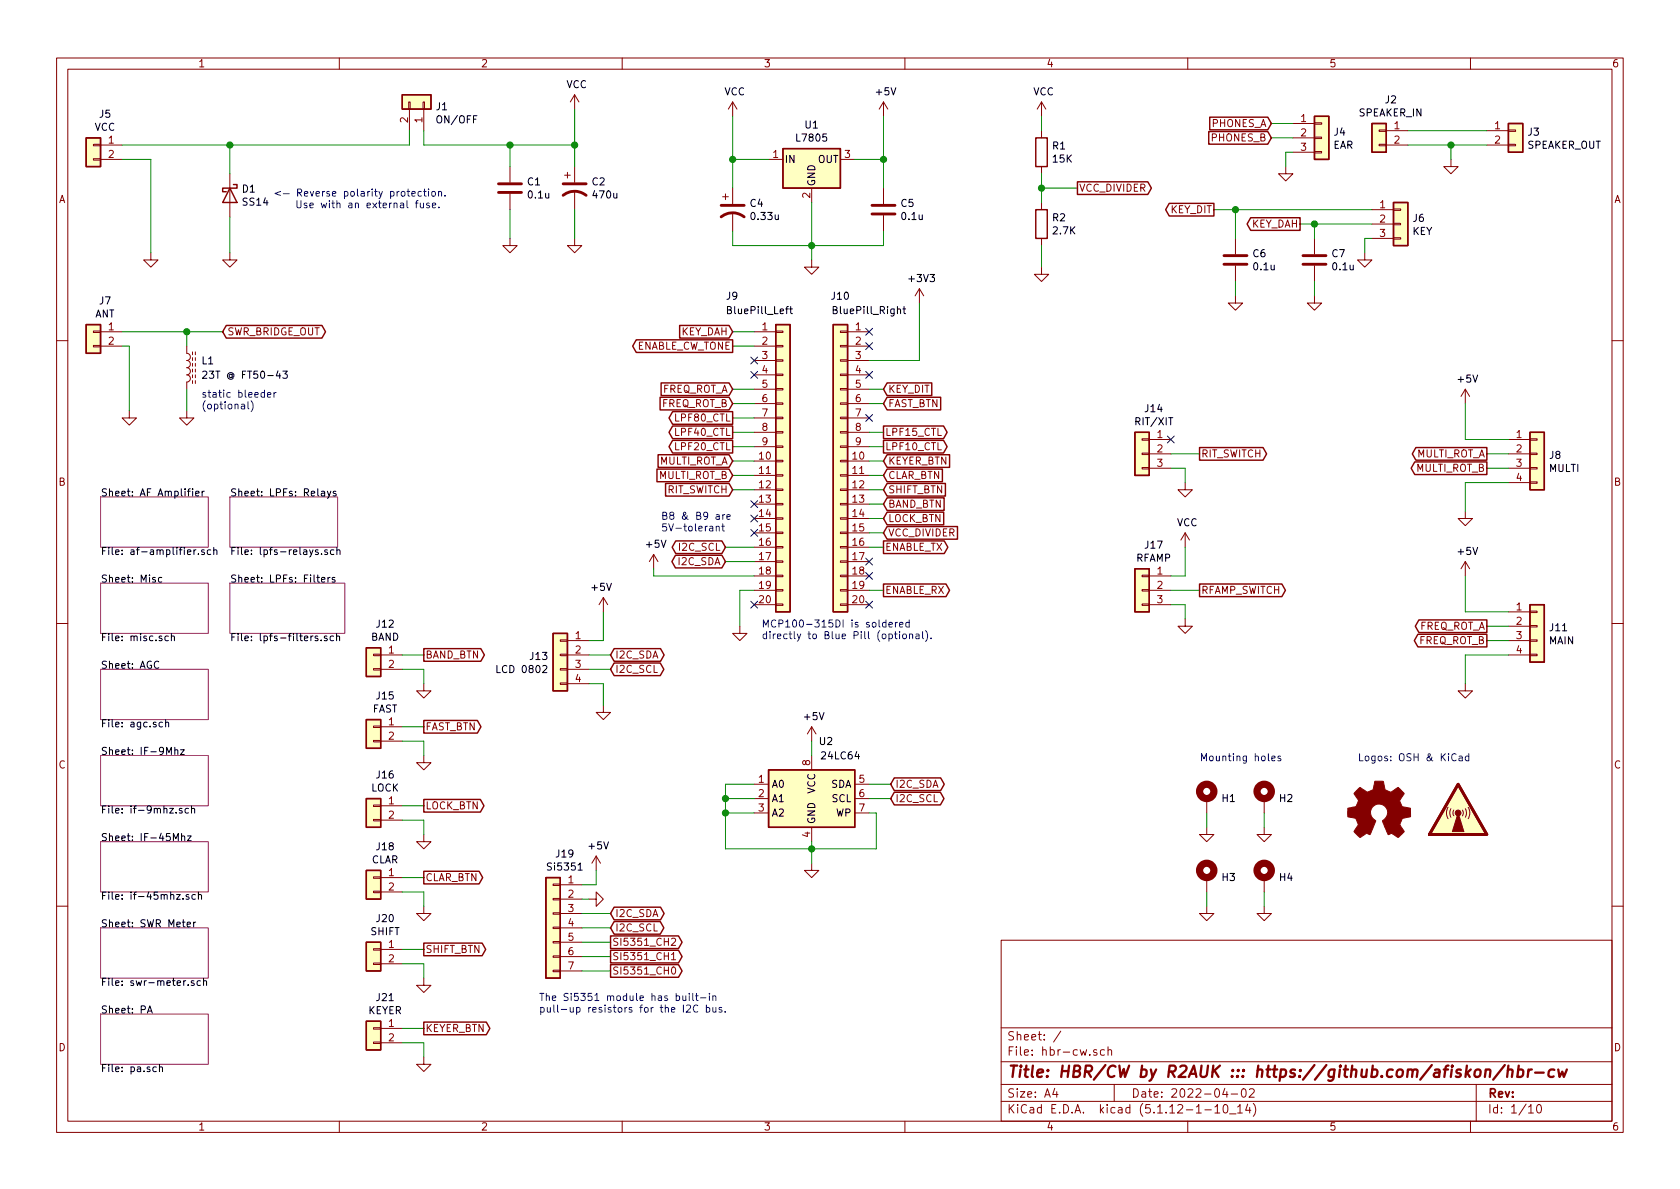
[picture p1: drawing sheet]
EESchema Schematic File Version 4
EELAYER 30 0
EELAYER END
$Descr A4 11693 8268
encoding utf-8
Sheet 1 10
Title "HBR/CW by R2AUK ::: https://github.com/afiskon/hbr-cw"
Date "2022-04-02"
Rev ""
Comp ""
Comment1 ""
Comment2 ""
Comment3 ""
Comment4 ""
$EndDescr
$Comp
L Memory_EEPROM:24LC64 U2
U 1 1
P 5650 5550
F 0 "U2" H 5750 5950 50  0000 C CNN
F 1 "24LC64" H 5850 5850 50  0000 C CNN
F 2 "Package_SO:SO-8_5.3x6.2mm_P1.27mm" H 5650 5550 50  0001 C CNN
F 3 "" H 5650 5550 50  0001 C CNN
	1    5650 5550
	1    0    0    -1  
$EndComp
$Comp
L Diode:1N5818 D1
U 1 1
P 1600 1350
F 0 "D1" V 1554 1430 50  0000 L CNN
F 1 "SS14" V 1645 1430 50  0000 L CNN
F 2 "Diode_SMD:D_SMA_Handsoldering" H 1600 1175 50  0001 C CNN
F 3 "" H 1600 1350 50  0001 C CNN
	1    1600 1350
	0    1    1    0   
$EndComp
$Comp
L power:GND #PWR08
U 1 1
P 4000 1650
F 0 "#PWR08" H 4000 1400 50  0001 C CNN
F 1 "GND" H 4005 1477 50  0001 C CNN
F 2 "" H 4000 1650 50  0001 C CNN
F 3 "" H 4000 1650 50  0001 C CNN
	1    4000 1650
	1    0    0    -1  
$EndComp
$Comp
L Device:CP1 C2
U 1 1
P 4000 1300
F 0 "C2" H 4115 1346 50  0000 L CNN
F 1 "470u" H 4115 1255 50  0000 L CNN
F 2 "Capacitor_SMD:CP_Elec_10x10.5" H 4000 1300 50  0001 C CNN
F 3 "~" H 4000 1300 50  0001 C CNN
	1    4000 1300
	1    0    0    -1  
$EndComp
$Comp
L Device:C C1
U 1 1
P 3550 1300
F 0 "C1" H 3665 1346 50  0000 L CNN
F 1 "0.1u" H 3665 1255 50  0000 L CNN
F 2 "Capacitor_SMD:C_0805_2012Metric_Pad1.15x1.40mm_HandSolder" H 3588 1150 50  0001 C CNN
F 3 "~" H 3550 1300 50  0001 C CNN
	1    3550 1300
	1    0    0    -1  
$EndComp
$Comp
L power:VCC #PWR02
U 1 1
P 5100 800
F 0 "#PWR02" H 5100 650 50  0001 C CNN
F 1 "VCC" H 5115 973 50  0000 C CNN
F 2 "" H 5100 800 50  0001 C CNN
F 3 "" H 5100 800 50  0001 C CNN
	1    5100 800 
	1    0    0    -1  
$EndComp
$Comp
L Device:CP1 C4
U 1 1
P 5100 1450
F 0 "C4" H 5215 1496 50  0000 L CNN
F 1 "0.33u" H 5215 1405 50  0000 L CNN
F 2 "Capacitor_THT:C_Radial_D5.0mm_H5.0mm_P2.00mm" H 5100 1450 50  0001 C CNN
F 3 "~" H 5100 1450 50  0001 C CNN
	1    5100 1450
	1    0    0    -1  
$EndComp
$Comp
L Device:C C5
U 1 1
P 6150 1450
F 0 "C5" H 6265 1496 50  0000 L CNN
F 1 "0.1u" H 6265 1405 50  0000 L CNN
F 2 "Capacitor_SMD:C_0805_2012Metric_Pad1.15x1.40mm_HandSolder" H 6188 1300 50  0001 C CNN
F 3 "~" H 6150 1450 50  0001 C CNN
	1    6150 1450
	1    0    0    -1  
$EndComp
$Comp
L power:GND #PWR013
U 1 1
P 5650 1800
F 0 "#PWR013" H 5650 1550 50  0001 C CNN
F 1 "GND" H 5655 1627 50  0001 C CNN
F 2 "" H 5650 1800 50  0001 C CNN
F 3 "" H 5650 1800 50  0001 C CNN
	1    5650 1800
	1    0    0    -1  
$EndComp
$Comp
L power:+5V #PWR03
U 1 1
P 6150 800
F 0 "#PWR03" H 6150 650 50  0001 C CNN
F 1 "+5V" H 6165 973 50  0000 C CNN
F 2 "" H 6150 800 50  0001 C CNN
F 3 "" H 6150 800 50  0001 C CNN
	1    6150 800 
	1    0    0    -1  
$EndComp
Wire Wire Line
	5100 800  5100 1100
Wire Wire Line
	5350 1100 5100 1100
Connection ~ 5100 1100
Wire Wire Line
	5100 1100 5100 1300
Wire Wire Line
	5650 1400 5650 1700
Wire Wire Line
	5100 1600 5100 1700
Wire Wire Line
	5100 1700 5650 1700
Connection ~ 5650 1700
Wire Wire Line
	5650 1700 5650 1800
Wire Wire Line
	5650 1700 6150 1700
Wire Wire Line
	6150 1100 5950 1100
Wire Wire Line
	6150 1100 6150 800 
Wire Wire Line
	4000 1000 4000 1150
Text Notes 1900 1450 0    50   ~ 0
<— Reverse polarity protection.\n    Use with an external fuse.
Text GLabel 5050 3800 0    50   BiDi ~ 0
I2C_SCL
Text GLabel 5050 3900 0    50   BiDi ~ 0
I2C_SDA
Wire Wire Line
	5050 3800 5250 3800
Wire Wire Line
	5250 3900 5050 3900
Text GLabel 6200 5550 2    50   BiDi ~ 0
I2C_SCL
Text GLabel 6200 5450 2    50   BiDi ~ 0
I2C_SDA
Wire Wire Line
	6200 5450 6050 5450
Wire Wire Line
	6200 5550 6050 5550
Text GLabel 4250 6350 2    50   BiDi ~ 0
I2C_SDA
Text GLabel 4250 6450 2    50   BiDi ~ 0
I2C_SCL
NoConn ~ 5250 4200
NoConn ~ 6050 4200
$Comp
L power:GND #PWR037
U 1 1
P 5650 6000
F 0 "#PWR037" H 5650 5750 50  0001 C CNN
F 1 "GND" H 5655 5827 50  0001 C CNN
F 2 "" H 5650 6000 50  0001 C CNN
F 3 "" H 5650 6000 50  0001 C CNN
	1    5650 6000
	1    0    0    -1  
$EndComp
Wire Wire Line
	5650 6000 5650 5900
Wire Wire Line
	5650 5900 6100 5900
Wire Wire Line
	6100 5900 6100 5650
Wire Wire Line
	6100 5650 6050 5650
Connection ~ 5650 5900
Wire Wire Line
	5650 5900 5650 5850
Wire Wire Line
	5650 5900 5050 5900
Wire Wire Line
	5050 5900 5050 5650
Wire Wire Line
	5050 5450 5250 5450
Wire Wire Line
	5250 5550 5050 5550
Connection ~ 5050 5550
Wire Wire Line
	5050 5550 5050 5450
Wire Wire Line
	5050 5650 5250 5650
Connection ~ 5050 5650
Wire Wire Line
	5050 5650 5050 5550
$Comp
L power:GND #PWR027
U 1 1
P 5150 4350
F 0 "#PWR027" H 5150 4100 50  0001 C CNN
F 1 "GND" H 5155 4177 50  0001 C CNN
F 2 "" H 5150 4350 50  0001 C CNN
F 3 "" H 5150 4350 50  0001 C CNN
	1    5150 4350
	1    0    0    -1  
$EndComp
Wire Wire Line
	5250 4100 5150 4100
Wire Wire Line
	5150 4100 5150 4350
NoConn ~ 6050 2400
NoConn ~ 6050 2300
$Comp
L power:+5V #PWR032
U 1 1
P 5650 5150
F 0 "#PWR032" H 5650 5000 50  0001 C CNN
F 1 "+5V" H 5665 5323 50  0000 C CNN
F 2 "" H 5650 5150 50  0001 C CNN
F 3 "" H 5650 5150 50  0001 C CNN
	1    5650 5150
	1    0    0    -1  
$EndComp
$Comp
L power:+5V #PWR023
U 1 1
P 4550 3950
F 0 "#PWR023" H 4550 3800 50  0001 C CNN
F 1 "+5V" H 4565 4123 50  0000 C CNN
F 2 "" H 4550 3950 50  0001 C CNN
F 3 "" H 4550 3950 50  0001 C CNN
	1    4550 3950
	1    0    0    -1  
$EndComp
Wire Wire Line
	4550 3950 4550 4000
Wire Wire Line
	4550 4000 5250 4000
Wire Wire Line
	5650 5250 5650 5150
$Comp
L power:GND #PWR039
U 1 1
P 4100 6250
F 0 "#PWR039" H 4100 6000 50  0001 C CNN
F 1 "GND" H 4105 6077 50  0001 C CNN
F 2 "" H 4100 6250 50  0001 C CNN
F 3 "" H 4100 6250 50  0001 C CNN
	1    4100 6250
	0    -1   -1   0   
$EndComp
$Comp
L power:+5V #PWR038
U 1 1
P 4150 6050
F 0 "#PWR038" H 4150 5900 50  0001 C CNN
F 1 "+5V" H 4165 6223 50  0000 C CNN
F 2 "" H 4150 6050 50  0001 C CNN
F 3 "" H 4150 6050 50  0001 C CNN
	1    4150 6050
	1    0    0    -1  
$EndComp
Text GLabel 4250 6750 2    50   Output ~ 0
SI5351_CH0
Text GLabel 4250 6650 2    50   Output ~ 0
SI5351_CH1
Text GLabel 4250 6550 2    50   Output ~ 0
SI5351_CH2
Text GLabel 5100 3300 0    50   Input ~ 0
MULTI_ROT_B
Text GLabel 5100 3200 0    50   Input ~ 0
MULTI_ROT_A
Text GLabel 10350 3150 0    50   Output ~ 0
MULTI_ROT_A
Text GLabel 10350 3250 0    50   Output ~ 0
MULTI_ROT_B
Text GLabel 5100 2700 0    50   Input ~ 0
FREQ_ROT_A
Text GLabel 5100 2800 0    50   Input ~ 0
FREQ_ROT_B
Wire Wire Line
	5100 2700 5250 2700
Wire Wire Line
	5250 2800 5100 2800
Text GLabel 10350 4350 0    50   Output ~ 0
FREQ_ROT_A
Text GLabel 10350 4450 0    50   Output ~ 0
FREQ_ROT_B
$Comp
L power:GND #PWR029
U 1 1
P 10200 4750
F 0 "#PWR029" H 10200 4500 50  0001 C CNN
F 1 "GND" H 10205 4577 50  0001 C CNN
F 2 "" H 10200 4750 50  0001 C CNN
F 3 "" H 10200 4750 50  0001 C CNN
	1    10200 4750
	1    0    0    -1  
$EndComp
$Comp
L power:VCC #PWR04
U 1 1
P 7250 800
F 0 "#PWR04" H 7250 650 50  0001 C CNN
F 1 "VCC" H 7265 973 50  0000 C CNN
F 2 "" H 7250 800 50  0001 C CNN
F 3 "" H 7250 800 50  0001 C CNN
	1    7250 800 
	1    0    0    -1  
$EndComp
$Comp
L power:GND #PWR014
U 1 1
P 7250 1850
F 0 "#PWR014" H 7250 1600 50  0001 C CNN
F 1 "GND" H 7255 1677 50  0001 C CNN
F 2 "" H 7250 1850 50  0001 C CNN
F 3 "" H 7250 1850 50  0001 C CNN
	1    7250 1850
	1    0    0    -1  
$EndComp
$Comp
L Device:R R1
U 1 1
P 7250 1050
F 0 "R1" H 7320 1096 50  0000 L CNN
F 1 "15K" H 7320 1005 50  0000 L CNN
F 2 "Resistor_SMD:R_0805_2012Metric_Pad1.15x1.40mm_HandSolder" V 7180 1050 50  0001 C CNN
F 3 "~" H 7250 1050 50  0001 C CNN
	1    7250 1050
	1    0    0    -1  
$EndComp
$Comp
L Device:R R2
U 1 1
P 7250 1550
F 0 "R2" H 7320 1596 50  0000 L CNN
F 1 "2.7K" H 7320 1505 50  0000 L CNN
F 2 "Resistor_SMD:R_0805_2012Metric_Pad1.15x1.40mm_HandSolder" V 7180 1550 50  0001 C CNN
F 3 "~" H 7250 1550 50  0001 C CNN
	1    7250 1550
	1    0    0    -1  
$EndComp
Text GLabel 7500 1300 2    50   Output ~ 0
VCC_DIVIDER
Text GLabel 6150 3700 2    50   Input ~ 0
VCC_DIVIDER
Wire Wire Line
	6150 3700 6050 3700
Wire Wire Line
	7250 1400 7250 1300
Wire Wire Line
	7250 900  7250 800 
Wire Wire Line
	7250 1850 7250 1700
Wire Wire Line
	7250 1300 7500 1300
Connection ~ 7250 1300
Wire Wire Line
	7250 1300 7250 1200
Wire Wire Line
	5100 3300 5250 3300
Text GLabel 5100 2300 0    50   Input ~ 0
KEY_DAH
Text GLabel 6150 2700 2    50   Input ~ 0
KEY_DIT
Wire Wire Line
	6150 2700 6050 2700
Wire Wire Line
	5250 2300 5100 2300
$Comp
L power:GND #PWR012
U 1 1
P 9500 1750
F 0 "#PWR012" H 9500 1500 50  0001 C CNN
F 1 "GND" H 9505 1577 50  0001 C CNN
F 2 "" H 9500 1750 50  0001 C CNN
F 3 "" H 9500 1750 50  0001 C CNN
	1    9500 1750
	1    0    0    -1  
$EndComp
Wire Wire Line
	9500 1750 9500 1650
Wire Wire Line
	9500 1650 9550 1650
Text GLabel 8450 1450 0    50   Output ~ 0
KEY_DIT
Text GLabel 9050 1550 0    50   Output ~ 0
KEY_DAH
$Comp
L power:GND #PWR06
U 1 1
P 8950 1150
F 0 "#PWR06" H 8950 900 50  0001 C CNN
F 1 "GND" H 8955 977 50  0001 C CNN
F 2 "" H 8950 1150 50  0001 C CNN
F 3 "" H 8950 1150 50  0001 C CNN
	1    8950 1150
	1    0    0    -1  
$EndComp
Wire Wire Line
	8950 1150 8950 1050
Wire Wire Line
	8950 1050 9000 1050
Text GLabel 8850 850  0    50   Input ~ 0
PHONES_A
Text GLabel 8850 950  0    50   Input ~ 0
PHONES_B
Wire Wire Line
	8850 850  9000 850 
Wire Wire Line
	9000 950  8850 950 
Text GLabel 4250 4650 2    50   BiDi ~ 0
I2C_SCL
Text GLabel 4250 4550 2    50   BiDi ~ 0
I2C_SDA
Wire Wire Line
	4250 4550 4100 4550
Wire Wire Line
	4250 4650 4100 4650
$Comp
L power:GND #PWR030
U 1 1
P 4200 4900
F 0 "#PWR030" H 4200 4650 50  0001 C CNN
F 1 "GND" H 4205 4727 50  0001 C CNN
F 2 "" H 4200 4900 50  0001 C CNN
F 3 "" H 4200 4900 50  0001 C CNN
	1    4200 4900
	-1   0    0    -1  
$EndComp
$Comp
L power:+5V #PWR026
U 1 1
P 4200 4250
F 0 "#PWR026" H 4200 4100 50  0001 C CNN
F 1 "+5V" H 4215 4423 50  0000 C CNN
F 2 "" H 4200 4250 50  0001 C CNN
F 3 "" H 4200 4250 50  0001 C CNN
	1    4200 4250
	-1   0    0    -1  
$EndComp
$Comp
L power:VCC #PWR01
U 1 1
P 4000 750
F 0 "#PWR01" H 4000 600 50  0001 C CNN
F 1 "VCC" H 4015 923 50  0000 C CNN
F 2 "" H 4000 750 50  0001 C CNN
F 3 "" H 4000 750 50  0001 C CNN
	1    4000 750 
	1    0    0    -1  
$EndComp
$Comp
L power:GND #PWR010
U 1 1
P 1050 1750
F 0 "#PWR010" H 1050 1500 50  0001 C CNN
F 1 "GND" H 1055 1577 50  0001 C CNN
F 2 "" H 1050 1750 50  0001 C CNN
F 3 "" H 1050 1750 50  0001 C CNN
	1    1050 1750
	1    0    0    -1  
$EndComp
Wire Wire Line
	1600 1200 1600 1000
$Comp
L power:GND #PWR031
U 1 1
P 8250 3350
F 0 "#PWR031" H 8250 3100 50  0001 C CNN
F 1 "GND" H 8255 3177 50  0001 C CNN
F 2 "" H 8250 3350 50  0001 C CNN
F 3 "" H 8250 3350 50  0001 C CNN
	1    8250 3350
	1    0    0    -1  
$EndComp
Text GLabel 8350 3150 2    50   Output ~ 0
RIT_SWITCH
Text GLabel 8350 4100 2    50   Output ~ 0
RFAMP_SWITCH
Text GLabel 5100 3400 0    50   Input ~ 0
RIT_SWITCH
Wire Wire Line
	5100 3400 5250 3400
$Comp
L power:GND #PWR028
U 1 1
P 2950 4750
F 0 "#PWR028" H 2950 4500 50  0001 C CNN
F 1 "GND" H 2955 4577 50  0001 C CNN
F 2 "" H 2950 4750 50  0001 C CNN
F 3 "" H 2950 4750 50  0001 C CNN
	1    2950 4750
	1    0    0    -1  
$EndComp
Text GLabel 2950 4550 2    50   Output ~ 0
BAND_BTN
Text GLabel 6150 3500 2    50   Input ~ 0
BAND_BTN
Wire Wire Line
	6150 3500 6050 3500
Text GLabel 6150 2800 2    50   Input ~ 0
FAST_BTN
Wire Wire Line
	6150 2800 6050 2800
Text GLabel 6150 3600 2    50   Input ~ 0
LOCK_BTN
Wire Wire Line
	6150 3600 6050 3600
Text GLabel 6150 3300 2    50   Input ~ 0
CLAR_BTN
Wire Wire Line
	6150 3300 6050 3300
Text GLabel 6150 3400 2    50   Input ~ 0
SHIFT_BTN
Wire Wire Line
	6150 3400 6050 3400
Text GLabel 6150 3200 2    50   Input ~ 0
KEYER_BTN
Wire Wire Line
	6150 3200 6050 3200
Wire Wire Line
	5100 3200 5250 3200
Wire Wire Line
	6150 1700 6150 1600
Wire Wire Line
	6150 1300 6150 1100
Connection ~ 6150 1100
Text Notes 3750 7050 0    50   ~ 0
The Si5351 module has built-in\npull-up resistors for the I2C bus.
$Sheet
S 700  3450 750  350 
U 61F4800D
F0 "AF Amplifier" 50
F1 "af-amplifier.sch" 50
$EndSheet
Wire Wire Line
	3550 1150 3550 1000
Wire Wire Line
	3550 1000 4000 1000
$Comp
L power:GND #PWR011
U 1 1
P 1600 1750
F 0 "#PWR011" H 1600 1500 50  0001 C CNN
F 1 "GND" H 1605 1577 50  0001 C CNN
F 2 "" H 1600 1750 50  0001 C CNN
F 3 "" H 1600 1750 50  0001 C CNN
	1    1600 1750
	1    0    0    -1  
$EndComp
Wire Wire Line
	1600 1500 1600 1750
Wire Wire Line
	4000 1450 4000 1650
$Comp
L power:GND #PWR07
U 1 1
P 3550 1650
F 0 "#PWR07" H 3550 1400 50  0001 C CNN
F 1 "GND" H 3555 1477 50  0001 C CNN
F 2 "" H 3550 1650 50  0001 C CNN
F 3 "" H 3550 1650 50  0001 C CNN
	1    3550 1650
	1    0    0    -1  
$EndComp
Wire Wire Line
	3550 1450 3550 1650
Connection ~ 1600 1000
Connection ~ 3550 1000
$Sheet
S 700  4050 750  350 
U 6212C0AC
F0 "Misc" 50
F1 "misc.sch" 50
$EndSheet
Text GLabel 5100 2400 0    50   Output ~ 0
ENABLE_CW_TONE
Wire Wire Line
	5100 2400 5250 2400
Text GLabel 6150 3800 2    50   Output ~ 0
ENABLE_TX
Wire Wire Line
	6150 3800 6050 3800
Text GLabel 6150 4100 2    50   Output ~ 0
ENABLE_RX
Wire Wire Line
	6150 4100 6050 4100
$Sheet
S 700  4650 750  350 
U 61D900C4
F0 "AGC" 50
F1 "agc.sch" 50
$EndSheet
$Sheet
S 700  5250 750  350 
U 61F09654
F0 "IF-9Mhz" 50
F1 "if-9mhz.sch" 50
$EndSheet
$Sheet
S 700  5850 750  350 
U 61F09C92
F0 "IF-45Mhz" 50
F1 "if-45mhz.sch" 50
$EndSheet
Text GLabel 5100 2900 0    50   Output ~ 0
LPF80_CTL
Text GLabel 5100 3000 0    50   Output ~ 0
LPF40_CTL
Text GLabel 5100 3100 0    50   Output ~ 0
LPF20_CTL
Text GLabel 6150 3100 2    50   Output ~ 0
LPF10_CTL
Wire Wire Line
	6150 3100 6050 3100
Wire Wire Line
	5250 3100 5100 3100
Wire Wire Line
	5100 3000 5250 3000
Wire Wire Line
	5250 2900 5100 2900
$Comp
L power:GND #PWR020
U 1 1
P 900 2850
F 0 "#PWR020" H 900 2600 50  0001 C CNN
F 1 "GND" H 905 2677 50  0001 C CNN
F 2 "" H 900 2850 50  0001 C CNN
F 3 "" H 900 2850 50  0001 C CNN
	1    900  2850
	1    0    0    -1  
$EndComp
$Comp
L Device:L_Core_Ferrite L1
U 1 1
P 1300 2550
F 0 "L1" H 1400 2600 50  0000 L CNN
F 1 "23T @ FT50-43" H 1400 2500 50  0000 L CNN
F 2 "Inductor_THT:L_Toroid_Vertical_L13.0mm_W6.5mm_P5.60mm" H 1300 2550 50  0001 C CNN
F 3 "~" H 1300 2550 50  0001 C CNN
	1    1300 2550
	1    0    0    -1  
$EndComp
Text Notes 1400 2850 0    50   ~ 0
static bleeder\n(optional)
$Comp
L power:GND #PWR021
U 1 1
P 1300 2850
F 0 "#PWR021" H 1300 2600 50  0001 C CNN
F 1 "GND" H 1305 2677 50  0001 C CNN
F 2 "" H 1300 2850 50  0001 C CNN
F 3 "" H 1300 2850 50  0001 C CNN
	1    1300 2850
	1    0    0    -1  
$EndComp
Text GLabel 1550 2300 2    50   BiDi ~ 0
SWR_BRIDGE_OUT
Wire Wire Line
	1300 2850 1300 2700
Wire Wire Line
	1300 2400 1300 2300
Connection ~ 1300 2300
Wire Wire Line
	1300 2300 1550 2300
NoConn ~ 6050 4000
NoConn ~ 6050 3900
NoConn ~ 5250 3700
NoConn ~ 5250 3600
NoConn ~ 5250 3500
NoConn ~ 5250 2600
NoConn ~ 5250 2500
NoConn ~ 6050 2900
$Sheet
S 700  7050 750  350 
U 61F02475
F0 "PA" 50
F1 "pa.sch" 50
$EndSheet
Text Notes 4600 3700 0    50   ~ 0
B8 & B9 are\n5V-tolerant
$Sheet
S 700  6450 750  350 
U 621694F4
F0 "SWR Meter" 50
F1 "swr-meter.sch" 50
$EndSheet
$Comp
L Device:C C7
U 1 1
P 9150 1800
F 0 "C7" H 9265 1846 50  0000 L CNN
F 1 "0.1u" H 9265 1755 50  0000 L CNN
F 2 "Capacitor_SMD:C_0805_2012Metric_Pad1.15x1.40mm_HandSolder" H 9188 1650 50  0001 C CNN
F 3 "~" H 9150 1800 50  0001 C CNN
	1    9150 1800
	1    0    0    -1  
$EndComp
$Comp
L Device:C C6
U 1 1
P 8600 1800
F 0 "C6" H 8715 1846 50  0000 L CNN
F 1 "0.1u" H 8715 1755 50  0000 L CNN
F 2 "Capacitor_SMD:C_0805_2012Metric_Pad1.15x1.40mm_HandSolder" H 8638 1650 50  0001 C CNN
F 3 "~" H 8600 1800 50  0001 C CNN
	1    8600 1800
	1    0    0    -1  
$EndComp
$Comp
L power:GND #PWR015
U 1 1
P 8600 2050
F 0 "#PWR015" H 8600 1800 50  0001 C CNN
F 1 "GND" H 8605 1877 50  0001 C CNN
F 2 "" H 8600 2050 50  0001 C CNN
F 3 "" H 8600 2050 50  0001 C CNN
	1    8600 2050
	1    0    0    -1  
$EndComp
$Comp
L power:GND #PWR016
U 1 1
P 9150 2050
F 0 "#PWR016" H 9150 1800 50  0001 C CNN
F 1 "GND" H 9155 1877 50  0001 C CNN
F 2 "" H 9150 2050 50  0001 C CNN
F 3 "" H 9150 2050 50  0001 C CNN
	1    9150 2050
	1    0    0    -1  
$EndComp
Wire Wire Line
	8450 1450 8600 1450
Wire Wire Line
	8600 1650 8600 1450
Connection ~ 8600 1450
Wire Wire Line
	8600 1450 9550 1450
Wire Wire Line
	8600 2050 8600 1950
Wire Wire Line
	9050 1550 9150 1550
Wire Wire Line
	9150 2050 9150 1950
Wire Wire Line
	9150 1650 9150 1550
Connection ~ 9150 1550
Wire Wire Line
	9150 1550 9550 1550
Connection ~ 4000 1000
$Sheet
S 1600 3450 750  350 
U 6233BFC1
F0 "LPFs: Relays" 50
F1 "lpfs-relays.sch" 50
$EndSheet
$Sheet
S 1600 4050 800  350 
U 623B12B8
F0 "LPFs: Filters" 50
F1 "lpfs-filters.sch" 50
$EndSheet
Wire Wire Line
	2950 4550 2800 4550
Wire Wire Line
	2950 4750 2950 4650
Wire Wire Line
	2950 4650 2800 4650
$Comp
L power:GND #PWR033
U 1 1
P 2950 5250
F 0 "#PWR033" H 2950 5000 50  0001 C CNN
F 1 "GND" H 2955 5077 50  0001 C CNN
F 2 "" H 2950 5250 50  0001 C CNN
F 3 "" H 2950 5250 50  0001 C CNN
	1    2950 5250
	1    0    0    -1  
$EndComp
Text GLabel 2950 5050 2    50   Output ~ 0
FAST_BTN
$Comp
L Connector_Generic:Conn_01x02 J15
U 1 1
P 2600 5050
F 0 "J15" H 2518 5267 50  0000 C CNN
F 1 "FAST" H 2518 5176 50  0000 C CNN
F 2 "Connector_PinHeader_2.54mm:PinHeader_1x02_P2.54mm_Vertical" H 2600 5050 50  0001 C CNN
F 3 "~" H 2600 5050 50  0001 C CNN
	1    2600 5050
	-1   0    0    -1  
$EndComp
Wire Wire Line
	2950 5050 2800 5050
Wire Wire Line
	2950 5250 2950 5150
Wire Wire Line
	2950 5150 2800 5150
$Comp
L power:GND #PWR035
U 1 1
P 2950 5800
F 0 "#PWR035" H 2950 5550 50  0001 C CNN
F 1 "GND" H 2955 5627 50  0001 C CNN
F 2 "" H 2950 5800 50  0001 C CNN
F 3 "" H 2950 5800 50  0001 C CNN
	1    2950 5800
	1    0    0    -1  
$EndComp
Text GLabel 2950 5600 2    50   Output ~ 0
LOCK_BTN
$Comp
L Connector_Generic:Conn_01x02 J16
U 1 1
P 2600 5600
F 0 "J16" H 2518 5817 50  0000 C CNN
F 1 "LOCK" H 2518 5726 50  0000 C CNN
F 2 "Connector_PinHeader_2.54mm:PinHeader_1x02_P2.54mm_Vertical" H 2600 5600 50  0001 C CNN
F 3 "~" H 2600 5600 50  0001 C CNN
	1    2600 5600
	-1   0    0    -1  
$EndComp
Wire Wire Line
	2950 5600 2800 5600
Wire Wire Line
	2950 5800 2950 5700
Wire Wire Line
	2950 5700 2800 5700
$Comp
L power:GND #PWR040
U 1 1
P 2950 6300
F 0 "#PWR040" H 2950 6050 50  0001 C CNN
F 1 "GND" H 2955 6127 50  0001 C CNN
F 2 "" H 2950 6300 50  0001 C CNN
F 3 "" H 2950 6300 50  0001 C CNN
	1    2950 6300
	1    0    0    -1  
$EndComp
Text GLabel 2950 6100 2    50   Output ~ 0
CLAR_BTN
$Comp
L Connector_Generic:Conn_01x02 J18
U 1 1
P 2600 6100
F 0 "J18" H 2518 6317 50  0000 C CNN
F 1 "CLAR" H 2518 6226 50  0000 C CNN
F 2 "Connector_PinHeader_2.54mm:PinHeader_1x02_P2.54mm_Vertical" H 2600 6100 50  0001 C CNN
F 3 "~" H 2600 6100 50  0001 C CNN
	1    2600 6100
	-1   0    0    -1  
$EndComp
Wire Wire Line
	2950 6100 2800 6100
Wire Wire Line
	2950 6300 2950 6200
Wire Wire Line
	2950 6200 2800 6200
$Comp
L power:GND #PWR041
U 1 1
P 2950 6800
F 0 "#PWR041" H 2950 6550 50  0001 C CNN
F 1 "GND" H 2955 6627 50  0001 C CNN
F 2 "" H 2950 6800 50  0001 C CNN
F 3 "" H 2950 6800 50  0001 C CNN
	1    2950 6800
	1    0    0    -1  
$EndComp
Text GLabel 2950 6600 2    50   Output ~ 0
SHIFT_BTN
$Comp
L Connector_Generic:Conn_01x02 J20
U 1 1
P 2600 6600
F 0 "J20" H 2518 6817 50  0000 C CNN
F 1 "SHIFT" H 2518 6726 50  0000 C CNN
F 2 "Connector_PinHeader_2.54mm:PinHeader_1x02_P2.54mm_Vertical" H 2600 6600 50  0001 C CNN
F 3 "~" H 2600 6600 50  0001 C CNN
	1    2600 6600
	-1   0    0    -1  
$EndComp
Wire Wire Line
	2950 6600 2800 6600
Wire Wire Line
	2950 6800 2950 6700
Wire Wire Line
	2950 6700 2800 6700
$Comp
L power:GND #PWR042
U 1 1
P 2950 7350
F 0 "#PWR042" H 2950 7100 50  0001 C CNN
F 1 "GND" H 2955 7177 50  0001 C CNN
F 2 "" H 2950 7350 50  0001 C CNN
F 3 "" H 2950 7350 50  0001 C CNN
	1    2950 7350
	1    0    0    -1  
$EndComp
Text GLabel 2950 7150 2    50   Output ~ 0
KEYER_BTN
$Comp
L Connector_Generic:Conn_01x02 J21
U 1 1
P 2600 7150
F 0 "J21" H 2518 7367 50  0000 C CNN
F 1 "KEYER" H 2518 7276 50  0000 C CNN
F 2 "Connector_PinHeader_2.54mm:PinHeader_1x02_P2.54mm_Vertical" H 2600 7150 50  0001 C CNN
F 3 "~" H 2600 7150 50  0001 C CNN
	1    2600 7150
	-1   0    0    -1  
$EndComp
Wire Wire Line
	2950 7150 2800 7150
Wire Wire Line
	2950 7350 2950 7250
Wire Wire Line
	2950 7250 2800 7250
$Comp
L Connector_Generic:Conn_01x04 J13
U 1 1
P 3900 4550
F 0 "J13" H 3980 4542 50  0000 L CNN
F 1 "LCD 0802" H 3980 4451 50  0000 L CNN
F 2 "Connector_PinHeader_2.54mm:PinHeader_1x04_P2.54mm_Vertical" H 3900 4550 50  0001 C CNN
F 3 "~" H 3900 4550 50  0001 C CNN
	1    3900 4550
	-1   0    0    -1  
$EndComp
$Comp
L Connector_Generic:Conn_01x02 J12
U 1 1
P 2600 4550
F 0 "J12" H 2518 4767 50  0000 C CNN
F 1 "BAND" H 2518 4676 50  0000 C CNN
F 2 "Connector_PinHeader_2.54mm:PinHeader_1x02_P2.54mm_Vertical" H 2600 4550 50  0001 C CNN
F 3 "~" H 2600 4550 50  0001 C CNN
	1    2600 4550
	-1   0    0    -1  
$EndComp
Wire Wire Line
	4200 4750 4100 4750
Wire Wire Line
	4200 4750 4200 4900
Wire Wire Line
	4100 4450 4200 4450
Wire Wire Line
	4200 4250 4200 4450
$Comp
L Connector_Generic:Conn_01x07 J19
U 1 1
P 3850 6450
F 0 "J19" H 3768 6967 50  0000 C CNN
F 1 "Si5351" H 3768 6876 50  0000 C CNN
F 2 "Connector_PinHeader_2.54mm:PinHeader_1x07_P2.54mm_Vertical" H 3850 6450 50  0001 C CNN
F 3 "~" H 3850 6450 50  0001 C CNN
	1    3850 6450
	-1   0    0    -1  
$EndComp
Wire Wire Line
	4050 6150 4150 6150
Wire Wire Line
	4150 6150 4150 6050
Wire Wire Line
	4100 6250 4050 6250
Wire Wire Line
	4250 6350 4050 6350
Wire Wire Line
	4250 6450 4050 6450
Wire Wire Line
	4250 6550 4050 6550
Wire Wire Line
	4050 6650 4250 6650
Wire Wire Line
	4250 6750 4050 6750
$Comp
L Connector_Generic:Conn_01x03 J17
U 1 1
P 7950 4100
F 0 "J17" H 7868 4417 50  0000 C CNN
F 1 "RFAMP" H 7868 4326 50  0000 C CNN
F 2 "Connector_PinSocket_2.54mm:PinSocket_1x03_P2.54mm_Vertical" H 7868 4325 50  0001 C CNN
F 3 "~" H 7950 4100 50  0001 C CNN
	1    7950 4100
	-1   0    0    -1  
$EndComp
$Comp
L Connector_Generic:Conn_01x03 J14
U 1 1
P 7950 3150
F 0 "J14" H 7868 3467 50  0000 C CNN
F 1 "RIT/XIT" H 7868 3376 50  0000 C CNN
F 2 "Connector_PinSocket_2.54mm:PinSocket_1x03_P2.54mm_Vertical" H 7868 3375 50  0001 C CNN
F 3 "~" H 7950 3150 50  0001 C CNN
	1    7950 3150
	-1   0    0    -1  
$EndComp
$Comp
L power:GND #PWR036
U 1 1
P 8250 4300
F 0 "#PWR036" H 8250 4050 50  0001 C CNN
F 1 "GND" H 8255 4127 50  0001 C CNN
F 2 "" H 8250 4300 50  0001 C CNN
F 3 "" H 8250 4300 50  0001 C CNN
	1    8250 4300
	1    0    0    -1  
$EndComp
Wire Wire Line
	8250 4300 8250 4200
Wire Wire Line
	8250 4200 8150 4200
Wire Wire Line
	8250 3350 8250 3250
Wire Wire Line
	8250 3250 8150 3250
NoConn ~ 8150 3050
Wire Wire Line
	8350 3150 8150 3150
$Comp
L power:VCC #PWR034
U 1 1
P 8250 3800
F 0 "#PWR034" H 8250 3650 50  0001 C CNN
F 1 "VCC" H 8265 3973 50  0000 C CNN
F 2 "" H 8250 3800 50  0001 C CNN
F 3 "" H 8250 3800 50  0001 C CNN
	1    8250 3800
	1    0    0    -1  
$EndComp
Wire Wire Line
	8250 3800 8250 4000
Wire Wire Line
	8250 4000 8150 4000
Wire Wire Line
	8350 4100 8150 4100
$Comp
L Connector_Generic:Conn_01x02 J7
U 1 1
P 650 2300
F 0 "J7" H 568 2517 50  0000 C CNN
F 1 "ANT" H 568 2426 50  0000 C CNN
F 2 "Connector_PinHeader_2.54mm:PinHeader_1x02_P2.54mm_Vertical" H 650 2300 50  0001 C CNN
F 3 "~" H 650 2300 50  0001 C CNN
	1    650  2300
	-1   0    0    -1  
$EndComp
Wire Wire Line
	2850 1000 2850 900 
Wire Wire Line
	1600 1000 2850 1000
Wire Wire Line
	2950 900  2950 1000
Wire Wire Line
	2950 1000 3550 1000
$Comp
L Connector_Generic:Conn_01x03 J6
U 1 1
P 9750 1550
F 0 "J6" H 9830 1592 50  0000 L CNN
F 1 "KEY" H 9830 1501 50  0000 L CNN
F 2 "Connector_PinSocket_2.54mm:PinSocket_1x03_P2.54mm_Vertical" H 9668 1775 50  0001 C CNN
F 3 "~" H 9750 1550 50  0001 C CNN
	1    9750 1550
	1    0    0    -1  
$EndComp
$Comp
L Connector_Generic:Conn_01x03 J4
U 1 1
P 9200 950
F 0 "J4" H 9280 992 50  0000 L CNN
F 1 "EAR" H 9280 901 50  0000 L CNN
F 2 "Connector_PinSocket_2.54mm:PinSocket_1x03_P2.54mm_Vertical" H 9118 1175 50  0001 C CNN
F 3 "~" H 9200 950 50  0001 C CNN
	1    9200 950 
	1    0    0    -1  
$EndComp
$Comp
L Connector_Generic:Conn_01x02 J2
U 1 1
P 9600 900
F 0 "J2" H 9518 1117 50  0000 C CNN
F 1 "SPEAKER_IN" H 9518 1026 50  0000 C CNN
F 2 "Connector_PinHeader_2.54mm:PinHeader_1x02_P2.54mm_Vertical" H 9600 900 50  0001 C CNN
F 3 "~" H 9600 900 50  0001 C CNN
	1    9600 900 
	-1   0    0    -1  
$EndComp
$Comp
L Connector_Generic:Conn_01x02 J3
U 1 1
P 10550 900
F 0 "J3" H 10630 892 50  0000 L CNN
F 1 "SPEAKER_OUT" H 10630 801 50  0000 L CNN
F 2 "Connector_PinHeader_2.54mm:PinHeader_1x02_P2.54mm_Vertical" H 10550 900 50  0001 C CNN
F 3 "~" H 10550 900 50  0001 C CNN
	1    10550 900 
	1    0    0    -1  
$EndComp
Wire Wire Line
	9800 900  10350 900 
$Comp
L power:GND #PWR05
U 1 1
P 10100 1100
F 0 "#PWR05" H 10100 850 50  0001 C CNN
F 1 "GND" H 10105 927 50  0001 C CNN
F 2 "" H 10100 1100 50  0001 C CNN
F 3 "" H 10100 1100 50  0001 C CNN
	1    10100 1100
	1    0    0    -1  
$EndComp
Wire Wire Line
	9800 1000 10100 1000
Wire Wire Line
	10100 1100 10100 1000
Connection ~ 10100 1000
Wire Wire Line
	10100 1000 10350 1000
$Comp
L power:+3V3 #PWR017
U 1 1
P 6400 2100
F 0 "#PWR017" H 6400 1950 50  0001 C CNN
F 1 "+3V3" H 6415 2273 50  0000 C CNN
F 2 "" H 6400 2100 50  0001 C CNN
F 3 "" H 6400 2100 50  0001 C CNN
	1    6400 2100
	1    0    0    -1  
$EndComp
$Comp
L power:+5V #PWR025
U 1 1
P 10200 4000
F 0 "#PWR025" H 10200 3850 50  0001 C CNN
F 1 "+5V" H 10215 4173 50  0000 C CNN
F 2 "" H 10200 4000 50  0001 C CNN
F 3 "" H 10200 4000 50  0001 C CNN
	1    10200 4000
	1    0    0    -1  
$EndComp
Wire Wire Line
	10500 4250 10200 4250
Wire Wire Line
	10200 4000 10200 4250
Wire Wire Line
	10350 4350 10500 4350
Wire Wire Line
	10350 4450 10500 4450
Wire Wire Line
	10200 4550 10500 4550
$Comp
L power:GND #PWR022
U 1 1
P 10200 3550
F 0 "#PWR022" H 10200 3300 50  0001 C CNN
F 1 "GND" H 10205 3377 50  0001 C CNN
F 2 "" H 10200 3550 50  0001 C CNN
F 3 "" H 10200 3550 50  0001 C CNN
	1    10200 3550
	1    0    0    -1  
$EndComp
$Comp
L power:+5V #PWR019
U 1 1
P 10200 2800
F 0 "#PWR019" H 10200 2650 50  0001 C CNN
F 1 "+5V" H 10215 2973 50  0000 C CNN
F 2 "" H 10200 2800 50  0001 C CNN
F 3 "" H 10200 2800 50  0001 C CNN
	1    10200 2800
	1    0    0    -1  
$EndComp
Wire Wire Line
	10500 3050 10200 3050
Wire Wire Line
	10200 2800 10200 3050
Wire Wire Line
	10350 3150 10500 3150
Wire Wire Line
	10350 3250 10500 3250
Wire Wire Line
	10200 3350 10500 3350
Wire Wire Line
	850  2300 1300 2300
Wire Wire Line
	900  2400 850  2400
Wire Wire Line
	900  2400 900  2850
$Comp
L Connector_Generic:Conn_01x02 J5
U 1 1
P 650 1000
F 0 "J5" H 568 1217 50  0000 C CNN
F 1 "VCC" H 568 1126 50  0000 C CNN
F 2 "Connector_PinHeader_2.54mm:PinHeader_1x02_P2.54mm_Vertical" H 650 1000 50  0001 C CNN
F 3 "~" H 650 1000 50  0001 C CNN
	1    650  1000
	-1   0    0    -1  
$EndComp
Wire Wire Line
	850  1100 1050 1100
Wire Wire Line
	1050 1100 1050 1750
Wire Wire Line
	850  1000 1600 1000
$Comp
L Connector_Generic:Conn_01x02 J1
U 1 1
P 2950 700
F 0 "J1" V 2914 780 50  0000 L CNN
F 1 "ON/OFF" V 2823 780 50  0000 L CNN
F 2 "Connector_PinHeader_2.54mm:PinHeader_1x02_P2.54mm_Vertical" H 2950 700 50  0001 C CNN
F 3 "~" H 2950 700 50  0001 C CNN
	1    2950 700 
	0    1    -1   0   
$EndComp
Text Notes 5300 4450 0    50   ~ 0
MCP100-315DI is soldered \ndirectly to Blue Pill (optional).
NoConn ~ 6050 2600
$Comp
L Connector_Generic:Conn_01x20 J9
U 1 1
P 5450 3200
F 0 "J9" H 5050 4350 50  0000 L CNN
F 1 "BluePill_Left" H 5050 4250 50  0000 L CNN
F 2 "Connector_PinSocket_2.54mm:PinSocket_1x20_P2.54mm_Vertical" H 5450 3200 50  0001 C CNN
F 3 "~" H 5450 3200 50  0001 C CNN
	1    5450 3200
	1    0    0    -1  
$EndComp
$Comp
L Connector_Generic:Conn_01x20 J10
U 1 1
P 5850 3200
F 0 "J10" H 5850 4350 50  0000 C CNN
F 1 "BluePill_Right" H 5650 4250 50  0000 C CNN
F 2 "Connector_PinSocket_2.54mm:PinSocket_1x20_P2.54mm_Vertical" H 5850 3200 50  0001 C CNN
F 3 "~" H 5850 3200 50  0001 C CNN
	1    5850 3200
	-1   0    0    -1  
$EndComp
Wire Wire Line
	6400 2500 6400 2100
Wire Wire Line
	6050 2500 6400 2500
$Comp
L Regulator_Linear:L7805 U?
U 1 1
P 5650 1100
AR Path="/621694F4/62D34BEE" Ref="U?"  Part="1" 
AR Path="/61F4800D/62D34BEE" Ref="U?"  Part="1" 
AR Path="/62D34BEE" Ref="U1"  Part="1" 
F 0 "U1" H 5650 1342 50  0000 C CNN
F 1 "L7805" H 5650 1251 50  0000 C CNN
F 2 "Package_TO_SOT_SMD:TO-263-2" H 5675 950 50  0001 L CIN
F 3 "" H 5650 1050 50  0001 C CNN
	1    5650 1100
	1    0    0    -1  
$EndComp
$Comp
L Mechanical:MountingHole_Pad H1
U 1 1
P 8400 5550
F 0 "H1" H 8500 5553 50  0000 L CNN
F 1 "MH" H 8500 5508 50  0001 L CNN
F 2 "MountingHole:MountingHole_3.2mm_M3_Pad_Via" H 8400 5550 50  0001 C CNN
F 3 "~" H 8400 5550 50  0001 C CNN
	1    8400 5550
	1    0    0    -1  
$EndComp
$Comp
L Mechanical:MountingHole_Pad H2
U 1 1
P 8800 5550
F 0 "H2" H 8900 5553 50  0000 L CNN
F 1 "MH" H 8900 5508 50  0001 L CNN
F 2 "MountingHole:MountingHole_3.2mm_M3_Pad_Via" H 8800 5550 50  0001 C CNN
F 3 "~" H 8800 5550 50  0001 C CNN
	1    8800 5550
	1    0    0    -1  
$EndComp
$Comp
L Mechanical:MountingHole_Pad H3
U 1 1
P 8400 6100
F 0 "H3" H 8500 6103 50  0000 L CNN
F 1 "MH" H 8500 6058 50  0001 L CNN
F 2 "MountingHole:MountingHole_3.2mm_M3_Pad_Via" H 8400 6100 50  0001 C CNN
F 3 "~" H 8400 6100 50  0001 C CNN
	1    8400 6100
	1    0    0    -1  
$EndComp
$Comp
L Mechanical:MountingHole_Pad H4
U 1 1
P 8800 6100
F 0 "H4" H 8900 6103 50  0000 L CNN
F 1 "MH" H 8900 6058 50  0001 L CNN
F 2 "MountingHole:MountingHole_3.2mm_M3_Pad_Via" H 8800 6100 50  0001 C CNN
F 3 "~" H 8800 6100 50  0001 C CNN
	1    8800 6100
	1    0    0    -1  
$EndComp
$Comp
L power:GND #PWR0219
U 1 1
P 8400 5750
F 0 "#PWR0219" H 8400 5500 50  0001 C CNN
F 1 "GND" H 8405 5577 50  0001 C CNN
F 2 "" H 8400 5750 50  0001 C CNN
F 3 "" H 8400 5750 50  0001 C CNN
	1    8400 5750
	1    0    0    -1  
$EndComp
$Comp
L power:GND #PWR0220
U 1 1
P 8800 5750
F 0 "#PWR0220" H 8800 5500 50  0001 C CNN
F 1 "GND" H 8805 5577 50  0001 C CNN
F 2 "" H 8800 5750 50  0001 C CNN
F 3 "" H 8800 5750 50  0001 C CNN
	1    8800 5750
	1    0    0    -1  
$EndComp
$Comp
L power:GND #PWR0221
U 1 1
P 8400 6300
F 0 "#PWR0221" H 8400 6050 50  0001 C CNN
F 1 "GND" H 8405 6127 50  0001 C CNN
F 2 "" H 8400 6300 50  0001 C CNN
F 3 "" H 8400 6300 50  0001 C CNN
	1    8400 6300
	1    0    0    -1  
$EndComp
$Comp
L power:GND #PWR0222
U 1 1
P 8800 6300
F 0 "#PWR0222" H 8800 6050 50  0001 C CNN
F 1 "GND" H 8805 6127 50  0001 C CNN
F 2 "" H 8800 6300 50  0001 C CNN
F 3 "" H 8800 6300 50  0001 C CNN
	1    8800 6300
	1    0    0    -1  
$EndComp
Wire Wire Line
	8400 5750 8400 5650
Wire Wire Line
	8800 5750 8800 5650
Wire Wire Line
	8400 6300 8400 6200
Wire Wire Line
	8800 6300 8800 6200
Text Notes 8350 5300 0    50   ~ 0
Mounting holes
Text GLabel 6150 3000 2    50   Output ~ 0
LPF15_CTL
Wire Wire Line
	6150 3000 6050 3000
Wire Wire Line
	4000 1000 4000 750 
$Comp
L Graphic:Logo_Open_Hardware_Small SYM1
U 1 1
P 9600 5650
F 0 "SYM1" H 9600 5925 50  0001 C CNN
F 1 "Logo_Open_Hardware_Small" H 9600 5425 50  0001 C CNN
F 2 "Symbol:OSHW-Logo2_9.8x8mm_SilkScreen" H 9600 5650 50  0001 C CNN
F 3 "~" H 9600 5650 50  0001 C CNN
	1    9600 5650
	1    0    0    -1  
$EndComp
$Comp
L Graphic:SYM_Radio_Waves_Large SYM2
U 1 1
P 10150 5600
F 0 "SYM2" H 10150 5800 50  0001 C CNN
F 1 "SYM_Radio_Waves_Large" H 10150 5350 50  0001 C CNN
F 2 "Symbol:KiCad-Logo_5mm_SilkScreen" H 10150 5400 50  0001 C CNN
F 3 "~" H 10180 5400 50  0001 C CNN
	1    10150 5600
	1    0    0    -1  
$EndComp
Text Notes 9450 5300 0    50   ~ 0
Logos: OSH & KiCad
$Comp
L Connector_Generic:Conn_01x04 J8
U 1 1
P 10700 3150
F 0 "J8" H 10780 3142 50  0000 L CNN
F 1 "MULTI" H 10780 3051 50  0000 L CNN
F 2 "Connector_PinHeader_2.54mm:PinHeader_1x04_P2.54mm_Vertical" H 10700 3150 50  0001 C CNN
F 3 "~" H 10700 3150 50  0001 C CNN
	1    10700 3150
	1    0    0    -1  
$EndComp
Wire Wire Line
	10200 3350 10200 3550
$Comp
L Connector_Generic:Conn_01x04 J11
U 1 1
P 10700 4350
F 0 "J11" H 10780 4342 50  0000 L CNN
F 1 "MAIN" H 10780 4251 50  0000 L CNN
F 2 "Connector_PinHeader_2.54mm:PinHeader_1x04_P2.54mm_Vertical" H 10700 4350 50  0001 C CNN
F 3 "~" H 10700 4350 50  0001 C CNN
	1    10700 4350
	1    0    0    -1  
$EndComp
Wire Wire Line
	10200 4550 10200 4750
$EndSCHEMATC
